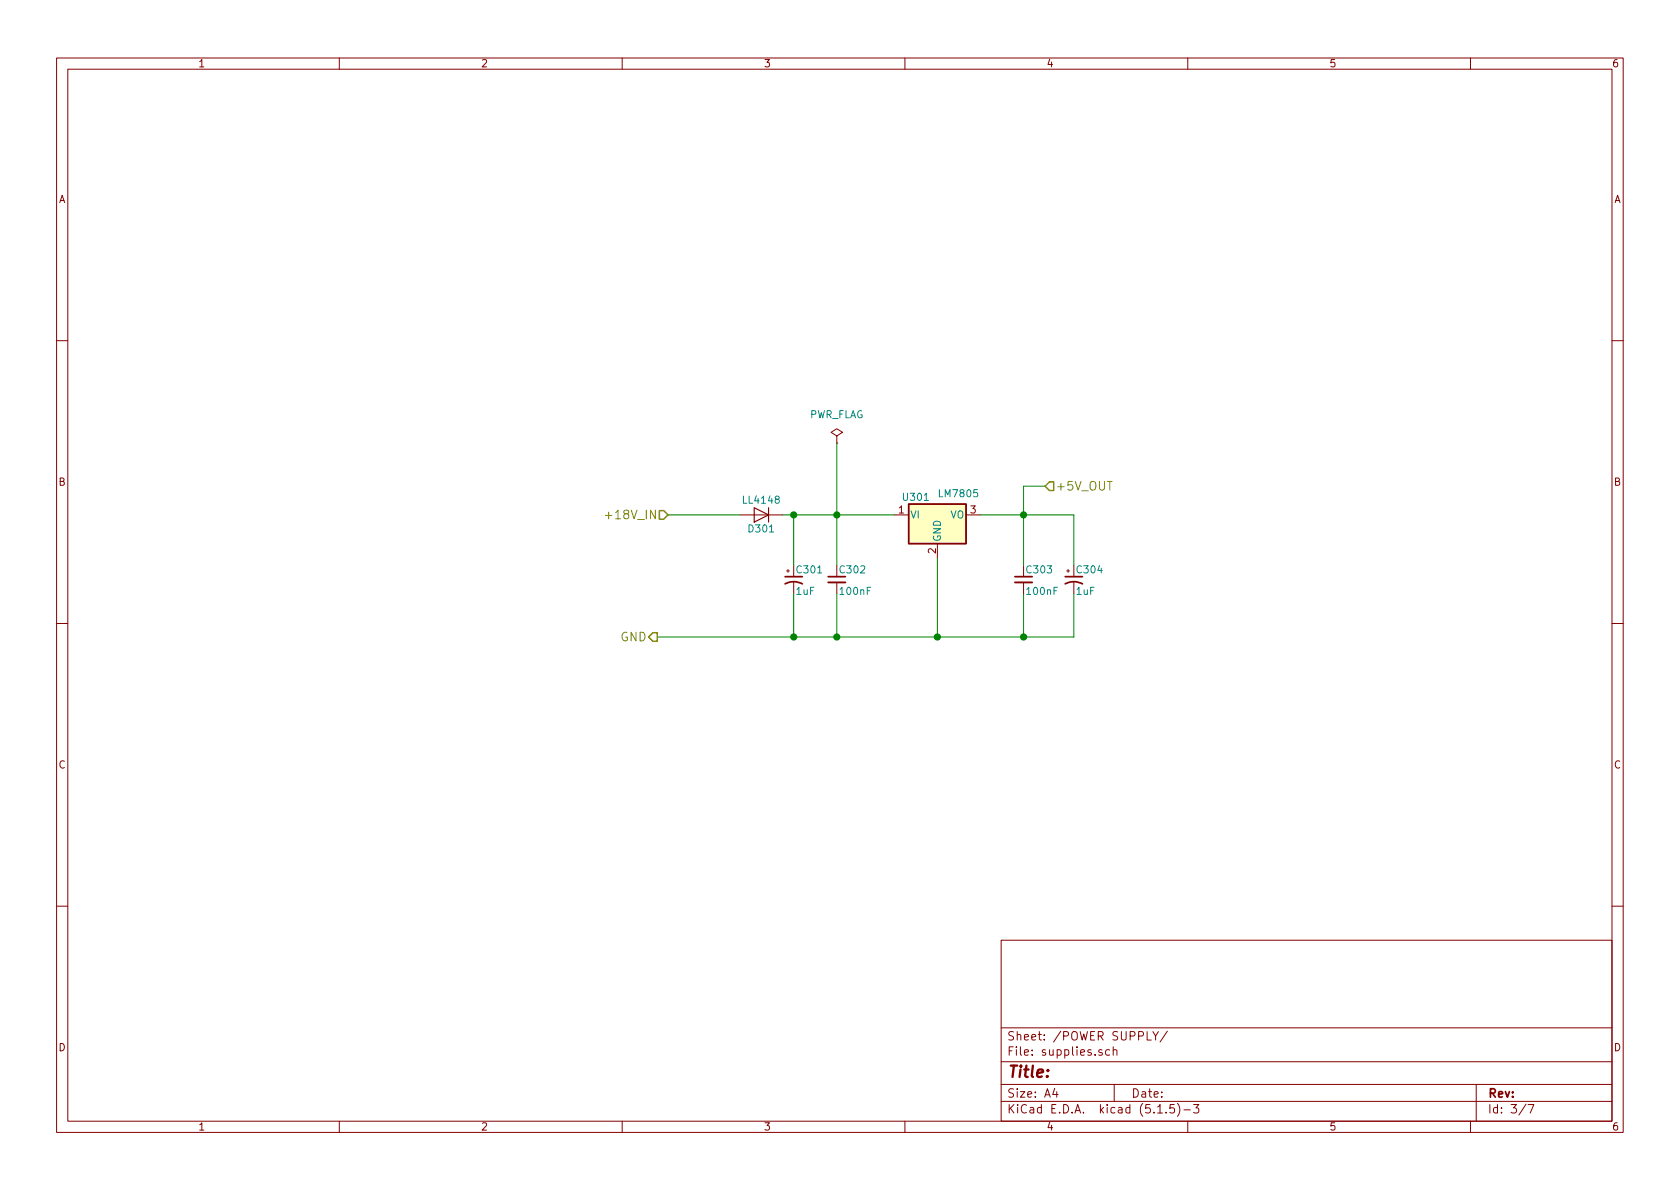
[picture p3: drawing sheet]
<svg xmlns="http://www.w3.org/2000/svg" width="297mm" height="210mm" viewBox="0 0 297 210" stroke-linecap="round" stroke-linejoin="round" font-family="sans-serif">
<g fill="none" stroke="#840000" stroke-width=".18">
<path d="M10 10.3h277v189.9h-277zM12 12.2h273v186.1h-273zM60 10.3v1.9M110 10.3v1.9M160 10.3v1.9M210 10.3v1.9M260 10.3v1.9M10 60.2h2M148 77.1l1-.7-1-.6-1.1 .6 1.1 .7v1.3M148 78.4h.1M285 60.2h2M130.8 91.1h7.6"/>
<path d="M140.3 99.9v2.1M148 99.9v2.1M158.1 91.1h2.6M165.7 96.1v2.6M170.8 91.1h2.6M181 99.9v2.1M189.9 99.9v2.1M10 110.3h2M139.1 101h.5M139.3 100.7v.5M140.3 103v2M148 103v2"/>
<path d="M181 103v2M188.6 101h.5M188.8 100.7v.5M189.9 103v2M285 110.3h2M10 160.2h2M177 166.3h108v32h-108zM285 160.2h2M60 198.3v1.9M110 198.3v1.9M160 198.3v1.9M177 194.8h108"/>
<path d="M177 191.8h108M177 187.8h108M177 181.8h108M186.5 192.5l-.4 1h1M186.8 193v1M194.8 185.7a.37 .37 0 0 0-.5 .1v.2l.5 .2 .1 .1-.2 .3-.4-.1M196.2 185.7l-.4-.1-.3 .3 .1 .6 .2 .1 .4-.1M196.8 185.7h.1a.37 .37 0 0 1 .6 .1v.8M196.8 185.1v1.5M197 191.8v3M202.8 182.4v1.5h.8M203.8 182.4l.5 .8 .5-.8"/>
<path d="M204.3 183.2v.7M204.7 196.8h.8M206.2 196.7v.1M206.4 182.3l-1.3 2M207.6 195.3h-.7l-.1 .7 .2-.1 .5 .1 .2 .2-.1 .5-.2 .1-.6-.1M208.2 195.1a1.71 1.71 0 0 1 0 2.3M209.3 196.3h1.2M210 198.3v1.9M211 195.3h1l-.5 .6 .4 .1v.7l-.2 .1-.7-.1M260 198.3v1.9M261 191.8v6.5M269.8 195.2l-1.2 2"/>
<path d="M270.2 195.3h1l-.6 1.5"/>
</g>
<path d="M160.7 89.1h10.1v7h-10.1z" fill="#ffffc2" stroke="#ffffc2" stroke-width=".18"/>
<path d="M160.7 89.1h10.1v7h-10.1z" fill="none" stroke="#840000" stroke-width=".25"/>
<path d="M138.8 103.2a3.2 3.2 0 0 1 3.1 0M138.8 102h3.1M146.4 102h3.1M179.5 102h3M188.3 103.2a3.2 3.2 0 0 1 3.1 0M188.3 102h3.1" fill="none" stroke="#840000" stroke-width=".3"/>
<path d="M146.4 103h3.1M179.5 103h3" fill="none" stroke="#840000" stroke-width=".33"/>
<path d="M133.3 89.8l2.6 1.3-2.6 1.2zM135.9 89.8v2.5" fill="none" stroke="#840000" stroke-width=".2"/>
<path d="M148 78.4v21.5M118.1 91.1h12.7M138.4 91.1h19.7M140.3 91.1v8.8M165.7 98.7v13.9M173.4 91.1h16.5v8.8M184.8 86h-3.8v13.9M140.3 105v7.6M148 105v7.6M181 105v7.6M189.9 105v7.6h-73.7" fill="none" stroke="#008400" stroke-width=".18"/>
<path d="M116.6 90.3h.7l.8 .8-.8 .7h-.7zM185.5 85.2h.8v1.5h-.8l-.7-.7zM115.4 111.9h.8v1.5h-.8l-.7-.8z" fill="none" stroke="#848400" stroke-width=".25"/>
<path d="M107 91.2h1.2" fill="none" stroke="#848400" stroke-width=".18"/>
<g fill="#008400" stroke="#008400" stroke-width=".25">
<circle cx="181" cy="112.6" r=".51"/>
<circle cx="181" cy="91.1" r=".51"/>
<circle cx="165.7" cy="112.6" r=".51"/>
<circle cx="148" cy="112.6" r=".51"/>
<circle cx="148" cy="91.1" r=".51"/>
<circle cx="140.3" cy="112.6" r=".51"/>
<circle cx="140.3" cy="91.1" r=".51"/>
</g>
<text font-size="2.8" fill="#840000" x="178" y="190.5">Title:</text>
<g font-size="2.1" fill="#848400">
<text x="186.6" y="86.7">+5V_OUT</text>
<text x="108" y="91.8">+18V_IN</text>
<text x="109.7" y="113.4">GND</text>
</g>
<g font-size="2.1" fill="#840000">
<text x="178" y="184">Sheet: /POWER SUPPLY/</text>
<text x="178" y="186.7">File: supplies.sch</text>
<text x="178" y="196.9">KiCad E.D.A. kicad (5.1.5)-3</text>
<text x="178" y="194.1">Size: A4</text>
<text x="200" y="194.1">Date:</text>
<text x="263" y="194.1">Rev:</text>
<text x="263" y="196.9">Id: 3/7</text>
</g>
<g font-size="1.8" fill="#840000">
<text x="35" y="11.9">1</text>
<text x="85" y="11.9">2</text>
<text x="135" y="11.9">3</text>
<text x="185" y="11.9">4</text>
<text x="235" y="11.9">5</text>
<text x="285" y="11.9">6</text>
<text x="10.4" y="35.9">A</text>
<text x="285.4" y="35.9">A</text>
<text x="10.4" y="85.9">B</text>
<text x="285.4" y="85.9">B</text>
<text x="158.9" y="90.8">1</text>
<text x="171.6" y="90.8">3</text>
<text x="165.5" y="97.9" transform="rotate(-90 165.5 97.9)">2</text>
<text x="10.4" y="135.9">C</text>
<text x="285.4" y="135.9">C</text>
<text x="10.4" y="185.9">D</text>
<text x="285.4" y="185.9">D</text>
<text x="35" y="199.9">1</text>
<text x="85" y="199.9">2</text>
<text x="135" y="199.9">3</text>
<text x="185" y="199.9">4</text>
<text x="235" y="199.9">5</text>
<text x="285" y="199.9">6</text>
</g>
<g font-size="1.8" fill="#008484">
<text x="143" y="74">PWR_FLAG</text>
<text x="131.5" y="89.1">LL4148</text>
<text x="159.8" y="88.6">U301</text>
<text x="166.2" y="87.9">LM7805</text>
<text x="132.5" y="94.2">D301</text>
<text x="160.9" y="91.7">VI</text>
<text x="166.4" y="95.9" transform="rotate(-90 166.4 95.9)">GND</text>
<text x="168" y="91.7">VO</text>
<text x="141" y="101.4">C301</text>
<text x="148.6" y="101.4">C302</text>
<text x="181.6" y="101.4">C303</text>
<text x="190.5" y="101.4">C304</text>
<text x="140.8" y="105.2">1uF</text>
<text x="148.7" y="105.2">100nF</text>
<text x="181.7" y="105.2">100nF</text>
<text x="190.3" y="105.2">1uF</text>
</g>
</svg>
